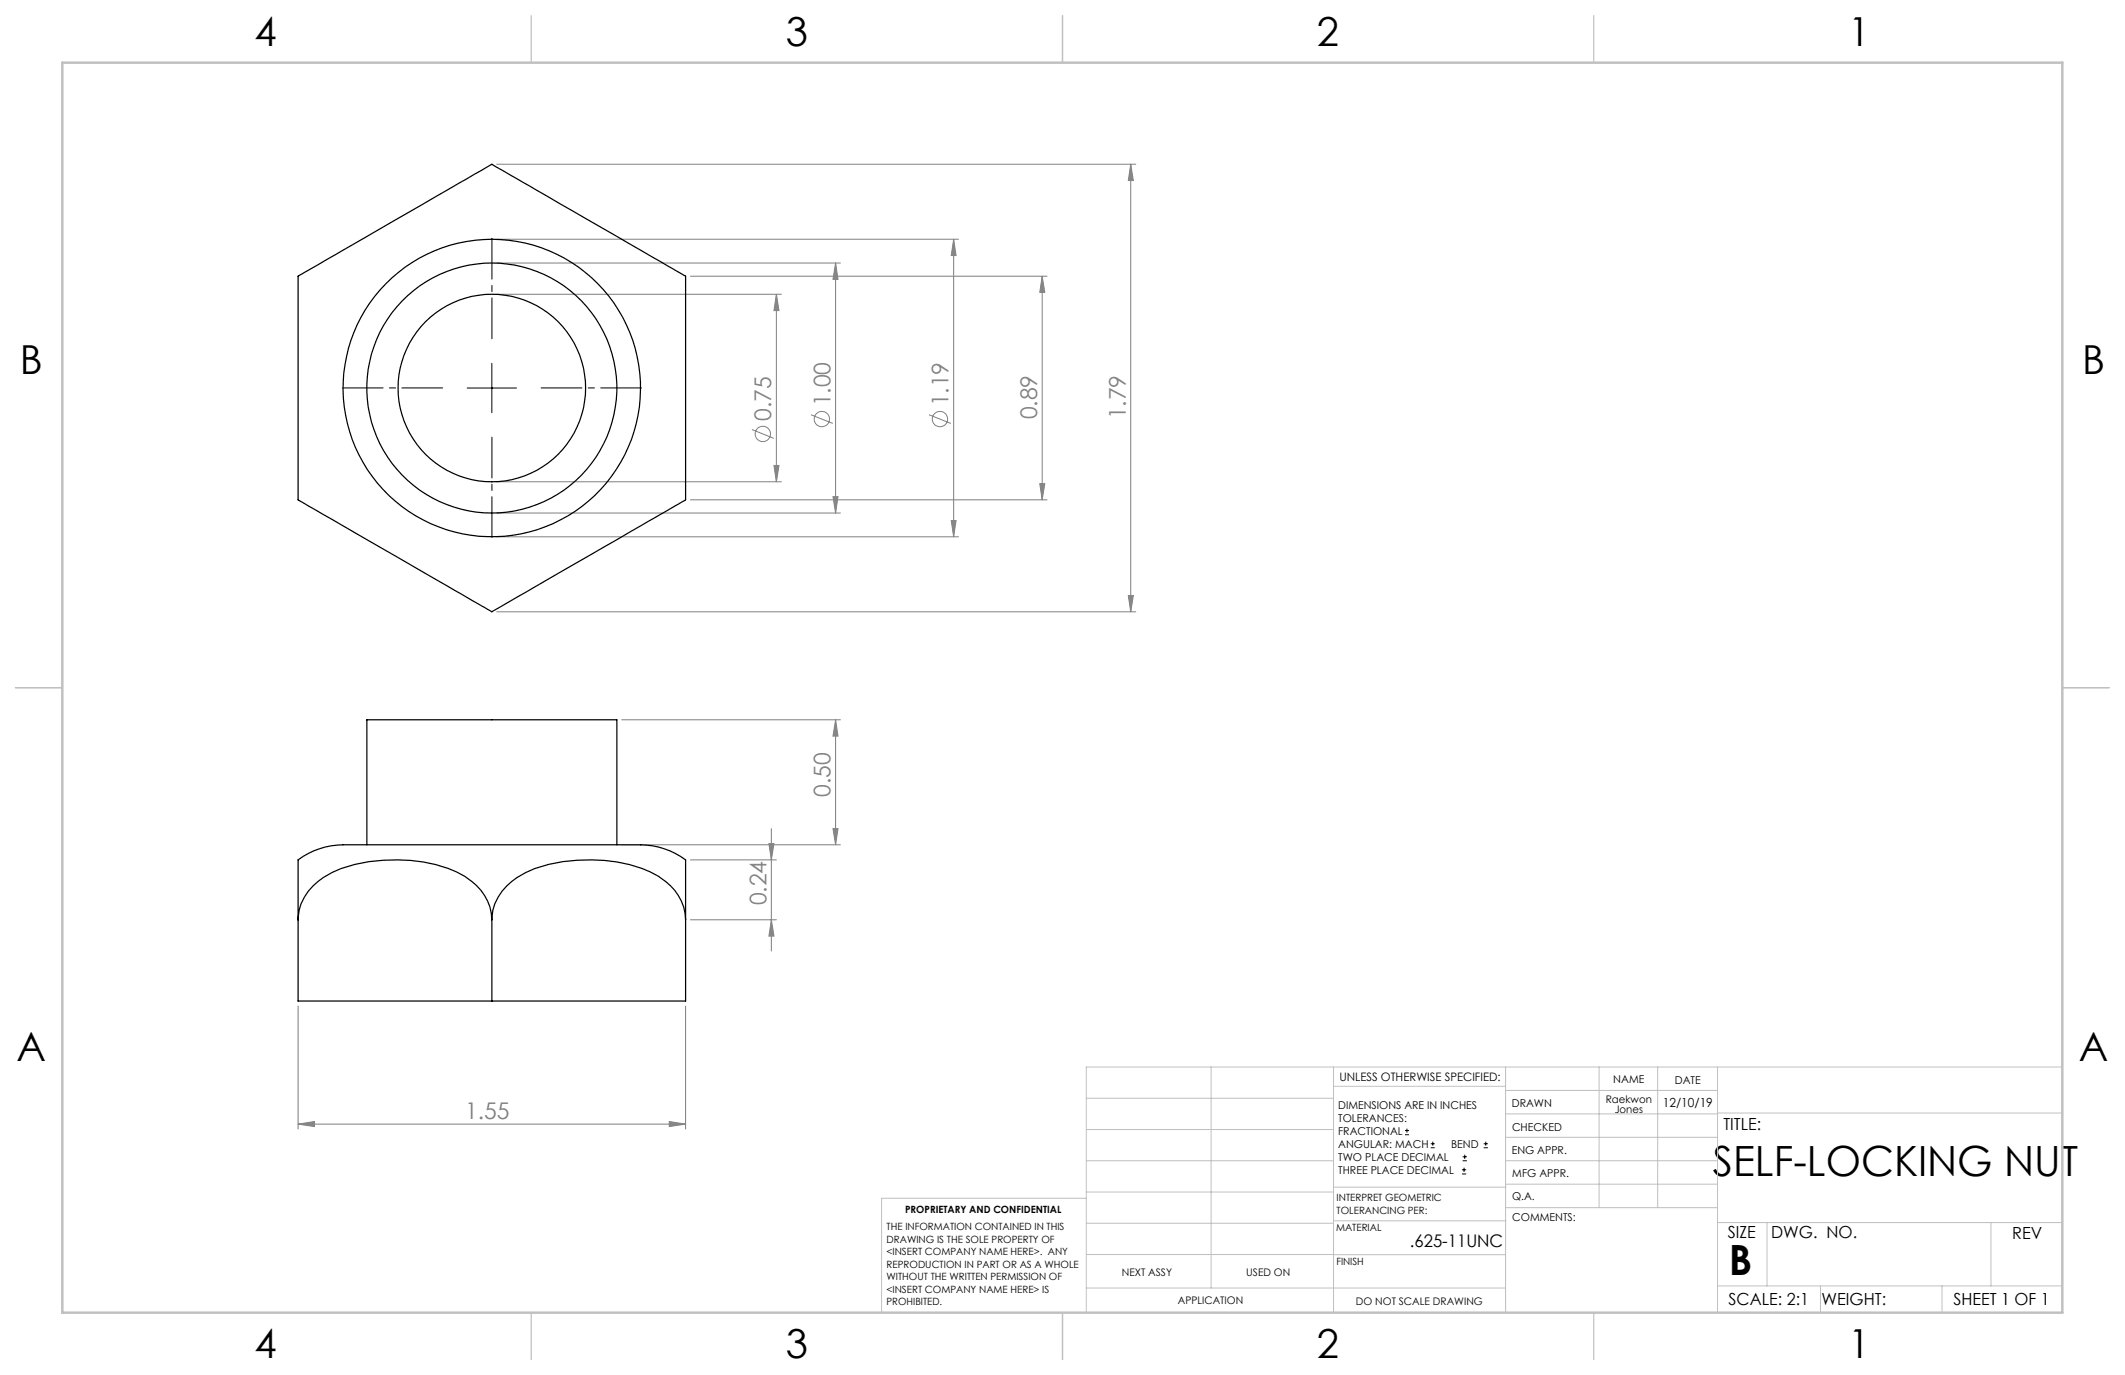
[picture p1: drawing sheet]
<svg xmlns="http://www.w3.org/2000/svg" width="432mm" height="279mm" viewBox="0 0 432 279" stroke-linecap="round" stroke-linejoin="round" font-family="sans-serif">
<g fill="none" stroke="#808080" stroke-width=".2">
<path d="M100.9 33.4h129.9M229.8 33.4l.5 3.3h-1zM229.8 33.4v90.9M100.9 59.8h57.9M100.9 53.4h69.9M100.9 48.6h93.9M140.3 56.1h72.5M157.8 59.8l.5 3.3h-1zM157.8 59.8v38.1M169.8 53.4v50.8M169.8 53.4l.5 3.4h-1zM193.8 48.6l.5 3.3h-1z"/>
<path d="M193.8 48.6v60.5M211.8 56.1l.5 3.3h-1zM211.8 56.1v45.5M100.9 97.9h57.9M152.8 87.3l4.4 1.8M157.3 94.6h1l-.5 3.3zM164.8 84.3l4.4 1.7M188.8 84.3l4.4 1.7M211.3 98.3h1l-.5 3.3zM100.9 104.2h69.9M100.9 109.1h93.9M140.3 101.6h72.5"/>
<path d="M169.3 100.9h1l-.5 3.3zM193.3 105.8h1l-.5 3.3zM100.9 124.3h129.9M229.3 121h1l-.5 3.3zM126.3 146.3h44.5M169.8 146.3l.5 3.3h-1zM169.8 146.3v25.4M126.3 171.7h44.5M140.3 174.7h17.5M156.2 171.4h1.1l-.6 3.3zM156.7 168.4v24.9M169.3 168.4h1l-.5 3.3z"/>
<path d="M140.3 186.9h17.5M156.7 186.9l.6 3.3h-1.1zM60.6 204.4v25M139.3 204.4v25M60.6 228.4l3.3-.5v1zM60.6 228.4h78.7M136 227.9l3.3 .5-3.3 .5z"/>
<circle cx="155" cy="88.2" r="1.55"/>
<circle cx="167" cy="85.2" r="1.55"/>
<circle cx="191" cy="85.2" r="1.56"/>
</g>
<g fill="none" stroke="#000" stroke-width=".2">
<path d="M94.9 78.8h10.1M99.9 73.8v10.1M285.5 230.6h.8M285.5 229.7h.8M285.9 229.3v.9M290.7 233.2h.8M290.7 232.4h.8M291.1 232v.8M297.1 238.5h.8M297.1 237.7h.8M297.2 235.9h.9M297.2 235.1h.9"/>
<path d="M297.5 237.3v.8M297.6 234.6v.9M301.5 233.2h.8M301.5 232.4h.8M301.9 232v.8"/>
</g>
<path d="M90 78.8h-20.4M100 68.8v-20.4M110 78.8h20.4M100 88.8v20.4" fill="none" stroke="#000" stroke-width=".2" stroke-dasharray="15.2 1.3 1.3 1.3" stroke-dashoffset="6.9"/>
<g fill="none" stroke="#c0c0c0" stroke-width=".2">
<path d="M246.1 216.8v44.9M271 216.8v49.9M305.9 216.8v49.9M324.9 216.8v28.6M336.8 216.8v28.6M349 216.8v49.9M419.1 216.8h-198.4v49.9M220.7 235.9h50.3M220.7 229.5h50.3M220.7 223.2h50.3M271 220.7h34.9M305.9 231.1h43.1"/>
<path d="M305.9 226.3h43.1M305.9 221.6h43.1M305.9 235.9h43.1M349 226.2h70.1M220.7 248.6h50.3M220.7 242.2h50.3M220.7 254.9h50.3M220.7 243.5h-41.6v23.2M271 255h34.9M271 248.1h35M271 241.2h35M305.9 240.6h43.1"/>
<path d="M306 245.4h43M349 248.4h70.1M359.1 248.4v12.9M404.6 248.4v12.9M220.7 261.7h85.2M349 261.3h70.1M369.9 261.3v5.4M394.6 261.3v5.4"/>
</g>
<path d="M108 3.2v9.5M215.9 3.2v9.5M323.8 3.2v9.5M3.1 139.7h9.6M419.1 139.7h9.5M108 266.7v9.6M215.9 266.7v9.6M323.8 266.7v9.6" fill="none" stroke="#c0c0c0" stroke-width=".25"/>
<path d="M12.7 12.7h406.4v254h-406.4z" fill="none" stroke="#c0c0c0" stroke-width=".5"/>
<g fill="#808080">
<path d="M60.6 228.4l3.3-.5v1zM136 227.9l3.3 .5-3.3 .5z"/>
<path d="M156.7 186.9l.6 3.3h-1.1zM156.2 171.4h1.1l-.6 3.3z"/>
<path d="M169.3 168.4h1l-.5 3.3zM169.8 146.3l.5 3.3h-1z"/>
<path d="M157.8 59.8l.5 3.3h-1zM157.3 94.6h1l-.5 3.3zM169.8 53.4l.5 3.4h-1zM169.3 100.9h1l-.5 3.3zM193.8 48.6l.5 3.3h-1zM193.3 105.8h1l-.5 3.3zM229.8 33.4l.5 3.3h-1zM229.3 121h1l-.5 3.3z"/>
<path d="M211.8 56.1l.5 3.3h-1zM211.3 98.3h1l-.5 3.3z"/>
</g>
<g fill="none" stroke="#000" stroke-width=".25">
<path d="M60.6 56.1l39.3-22.7 39.4 22.7v44.2a1.46 1.46 0 0 1-.1 1.3l-39.3 22.7-37.2-21.5-2.1-1.2zM74.5 171.7v-25.4h50.8v25.4M60.6 186.9v-12.2a17.9 17.9 0 0 1 11.6-3h51a52.6 52.6 0 0 1 10.6 .4 14 14 0 0 1 5.5 2.7v12.1M60.6 186.9a10.5 10.5 0 0 1 5.1-8.6 27.3 27.3 0 0 1 15.2-3.6 27.1 27.1 0 0 1 13.5 3.3 10.7 10.7 0 0 1 5.5 8.9M60.6 186.9v16.5h78.7v-16.5M99.9 186.9a10.5 10.5 0 0 1 5.2-8.6 27.3 27.3 0 0 1 15.1-3.6 27.1 27.1 0 0 1 13.6 3.3 10.7 10.7 0 0 1 5.5 8.9M99.9 186.9v16.5"/>
<circle cx="99.9" cy="78.8" r="25.4"/>
<circle cx="99.9" cy="78.8" r="30.2"/>
<circle cx="99.9" cy="78.8" r="19"/>
</g>
<g font-size="8.5">
<text x="348.1" y="239">SELF-LOCKING NUT</text>
<text x="351.3" y="259">B</text>
</g>
<g font-size="8.1">
<text x="51.7" y="9.3">4</text>
<text x="159.7" y="9.3">3</text>
<text x="267.6" y="9.3">2</text>
<text x="375.6" y="9.3">1</text>
<text x="4" y="76">B</text>
<text x="423.1" y="76">B</text>
<text x="3.3" y="215.7">A</text>
<text x="422.4" y="215.7">A</text>
<text x="51.7" y="276">4</text>
<text x="159.7" y="276">3</text>
<text x="267.6" y="276">2</text>
<text x="375.6" y="276">1</text>
</g>
<g font-size="4.7" fill="#808080">
<text x="168.7" y="82.6" transform="rotate(-90 168.7 82.6)">1.00</text>
<text x="192.7" y="82.6" transform="rotate(-90 192.7 82.6)">1.19</text>
<text x="156.7" y="85.6" transform="rotate(-90 156.7 85.6)">0.75</text>
<text x="210.8" y="85.2" transform="rotate(-90 210.8 85.2)">0.89</text>
<text x="228.8" y="85.2" transform="rotate(-90 228.8 85.2)">1.79</text>
<text x="168.8" y="162" transform="rotate(-90 168.8 162)">0.50</text>
<text x="155.8" y="184" transform="rotate(-90 155.8 184)">0.24</text>
<text x="94.5" y="227.4">1.55</text>
</g>
<text font-size="3.5" x="286.5" y="253.5">.625-11UNC</text>
<g font-size="3.4">
<text x="350.2" y="229.5">TITLE:</text>
<text x="351.1" y="251.6">SIZE</text>
<text x="359.9" y="251.6">DWG. NO.</text>
<text x="408.9" y="251.7">REV</text>
<text x="351.2" y="265.2">SCALE: 2:1</text>
<text x="370.1" y="265.3">WEIGHT:</text>
<text x="396.9" y="265.2">SHEET 1 OF 1</text>
</g>
<text font-size="2.5" x="337.9" y="224.9">12/10/19</text>
<text font-size="2.4" x="272.2" y="219.7">UNLESS OTHERWISE SPECIFIED:</text>
<g font-size="2.2">
<text x="327.8" y="220.1">NAME</text>
<text x="340.3" y="220.2">DATE</text>
<text x="271.9" y="225.3">DIMENSIONS ARE IN INCHES</text>
<text x="271.9" y="227.9">TOLERANCES:</text>
<text x="307.2" y="224.9">DRAWN</text>
<text x="271.9" y="230.6">FRACTIONAL</text>
<text x="271.9" y="233.2">ANGULAR: MACH</text>
<text x="294.9" y="233.2">BEND</text>
<text x="307.3" y="229.8">CHECKED</text>
<text x="271.9" y="235.9">TWO PLACE DECIMAL</text>
<text x="271.9" y="238.5">THREE PLACE DECIMAL</text>
<text x="307.2" y="234.5">ENG APPR.</text>
<text x="307.3" y="239.2">MFG APPR.</text>
<text x="307.3" y="243.9">Q.A.</text>
<text x="307.3" y="248.1">COMMENTS:</text>
</g>
<g font-size="2.1">
<text x="326.3" y="224.1">Raekwon</text>
<text x="328.1" y="226.2">Jones</text>
<text x="227.9" y="259.2">NEXT ASSY</text>
<text x="253.3" y="259.2">USED ON</text>
<text x="239.3" y="265">APPLICATION</text>
<text x="275.5" y="265.1">DO NOT SCALE DRAWING</text>
</g>
<g font-size="2">
<text x="271.6" y="244.1">INTERPRET GEOMETRIC</text>
<text x="180.2" y="250">THE INFORMATION CONTAINED IN THIS</text>
<text x="183.9" y="246.4">PROPRIETARY AND CONFIDENTIAL</text>
<text x="271.5" y="250.2">MATERIAL</text>
<text x="271.6" y="246.6">TOLERANCING PER:</text>
<text x="180.2" y="252.5">DRAWING IS THE SOLE PROPERTY OF</text>
<text x="180.2" y="255.1">&lt;INSERT COMPANY NAME HERE&gt;. ANY</text>
<text x="180.2" y="257.6">REPRODUCTION IN PART OR AS A WHOLE</text>
<text x="271.5" y="257">FINISH</text>
<text x="180.2" y="260.1">WITHOUT THE WRITTEN PERMISSION OF</text>
<text x="180.2" y="262.6">&lt;INSERT COMPANY NAME HERE&gt; IS</text>
<text x="180.2" y="265.2">PROHIBITED.</text>
</g>
</svg>
